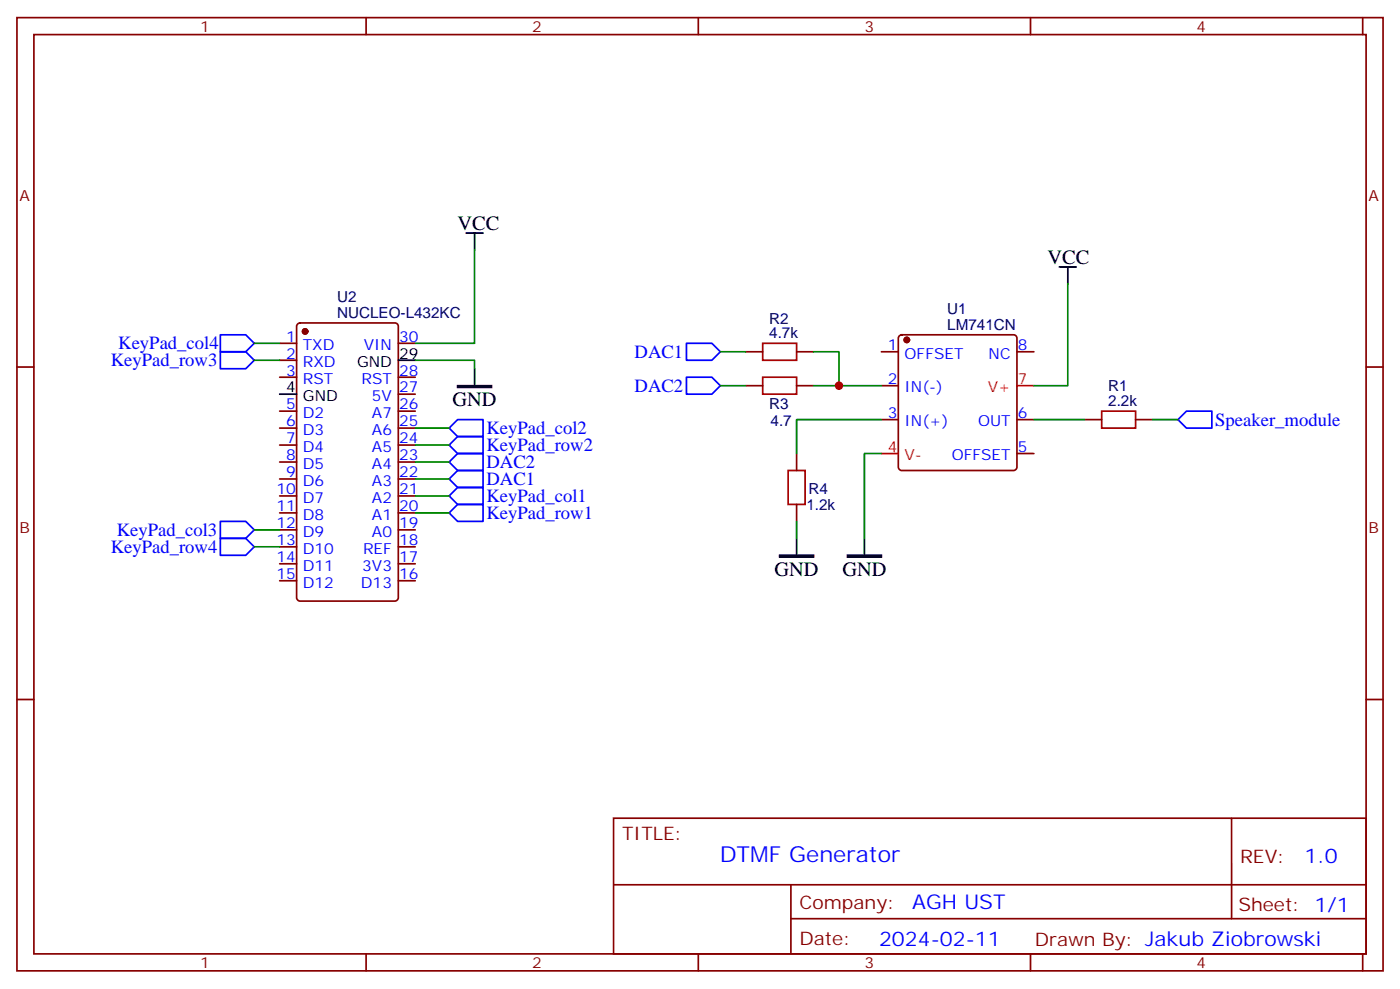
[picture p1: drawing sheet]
<svg xmlns="http://www.w3.org/2000/svg" width="291mm" height="206mm" viewBox="0 0 291 206" stroke-linecap="round" stroke-linejoin="round" font-family="sans-serif">
<g fill="none" stroke="#870000" stroke-width=".35">
<path d="M3.5 3.7h284.4v198.2h-284.4zM7.1 7.2h277.2v191.2h-277.2zM76.2 3.7v3.5M145.3 3.7v3.5M214.5 3.7v3.5M283.6 3.7v3.5M3.5 76.3h3.6M58.2 71.4h3.5M58.2 74.9h3.5M58.2 78.5h3.5M62 67.4l.4-.2h19.8a.71 .71 0 0 1 .7 .7v56.4a.76 .76 0 0 1-.7 .7h-19.8a.76 .76 0 0 1-.7-.7v-56.4zM82.9 71.4h3.5"/>
<path d="M82.9 78.5h3.5M155.2 73.2h3.5M165.8 73.2h3.5M183.4 73.2h3.6M187.2 69.8l.5-.2h23.3a.71 .71 0 0 1 .7 .7v26.9a.76 .76 0 0 1-.7 .7h-23.3a.76 .76 0 0 1-.7-.7v-26.9zM211.7 73.2h3.5M284.3 76.3h3.6M58.2 85.5h3.5M58.2 89h3.5M58.2 92.6h3.5M58.2 96.1h3.5M58.2 99.6h3.5"/>
<path d="M82.9 85.5h3.5M82.9 89h3.5M82.9 92.6h3.5M82.9 96.1h3.5M82.9 99.6h3.5M82.9 82h3.5M155.2 80.2h3.5M165.8 80.2h3.5M165.8 94.3v3.6M183.4 80.2h3.6M183.4 87.3h3.6M211.7 87.3h3.5"/>
<path d="M211.7 94.3h3.5M225.8 87.3h3.5M236.4 87.3h3.5M58.2 103.2h3.5M58.2 106.7h3.5M58.2 110.2h3.5M58.2 113.7h3.5M58.2 117.3h3.5M82.9 103.2h3.5M82.9 106.7h3.5M82.9 110.2h3.5M82.9 113.7h3.5"/>
<path d="M82.9 117.3h3.5M165.8 104.9v3.5M58.2 120.8h3.5M82.9 120.8h3.5M3.5 145.5h3.6M284.3 145.5h3.6M127.7 170.2h156.6v28.2h-156.6zM256.3 170.2v20.9M76.2 198.4v3.5M127.7 184h156.5M145.3 198.4v3.5M164.6 191.1h119.6"/>
<path d="M164.6 184v14.1M214.5 198.4v3.5M283.6 198.4v3.5"/>
</g>
<g fill="#870000" stroke="#870000" stroke-width=".35">
<circle cx="188.7" cy="70.7" r=".53"/>
<circle cx="63.5" cy="68.9" r=".53"/>
</g>
<path d="M183.4 94.3h3.6M211.7 80.2h3.5" fill="none" stroke="#f00" stroke-width=".35"/>
<path d="M158.7 71.4h7.1v3.5h-7.1zM158.7 78.5h7.1v3.5h-7.1zM164 97.9h3.6v7h-3.6zM229.3 85.5h7.1v3.5h-7.1z" fill="none" stroke="#a10000" stroke-width=".35"/>
<path d="M97 48.5h3.5M98.8 48.5v3.5M220.5 55.5h3.5M222.2 55.5v3.6M82.9 74.9h3.5M98.8 76.7v3.5M58.2 82h3.5M165.8 112v3.5M179.9 112v3.5" fill="none" stroke="#000" stroke-width=".35"/>
<path d="M95.2 80.2h7.1v.4h-7.1zM162.3 115.5h7v.4h-7zM176.4 115.5h7v.4h-7z" fill="#000" stroke="#000" stroke-width=".35"/>
<g fill="none" stroke="#008700" stroke-width=".35">
<path d="M98.8 52v19.4h-12.4M222.2 59.1v21.1h-7M52.9 71.4h5.3M52.9 74.9h5.3M86.4 74.9h12.4v1.8M149.9 73.2h5.3M169.3 73.2h5.3v7M86.4 96.1h7.1M86.4 99.6h7.1M86.4 92.6h7.1M86.4 89h7.1M149.9 80.2h5.3"/>
<path d="M169.3 80.2h14.1M183.4 94.3h-3.5v17.7M183.4 87.3h-17.6v7M215.2 87.3h10.6M239.9 87.3h5.3M52.9 110.2h5.3M52.9 113.7h5.3M86.4 106.7h7.1M86.4 103.2h7.1M165.8 108.4v3.6"/>
</g>
<g fill="none" stroke="#00f" stroke-width=".35">
<path d="M45.9 69.6h5.3l1.7 1.8-1.7 1.8h-5.3zM45.9 73.2h5.3l1.7 1.7-1.7 1.8h-5.3zM142.9 71.4h5.3l1.7 1.8-1.7 1.7h-5.3zM142.9 78.5h5.3l1.7 1.7-1.7 1.8h-5.3zM93.5 96.1l1.7-1.8h5.3v3.6h-5.3zM93.5 99.6l1.7-1.7h5.3v3.5h-5.3zM93.5 92.6l1.7-1.8h5.3v3.5h-5.3zM93.5 89l1.7-1.7h5.3v3.5h-5.3zM245.2 87.3l1.7-1.8h5.3v3.5h-5.3zM45.9 108.4h5.3l1.7 1.8-1.7 1.8h-5.3zM45.9 112h5.3l1.7 1.7-1.7 1.8h-5.3zM93.5 106.7l1.7-1.8h5.3v3.5h-5.3z"/>
<path d="M93.5 103.2l1.7-1.8h5.3v3.5h-5.3z"/>
</g>
<circle cx="174.6" cy="80.2" r=".88" fill="#c00"/>
<text font-size="4.6" fill="#00f" x="149.8" y="179.2">DTMF Generator</text>
<g font-size="4.2">
<text x="95.2" y="47.8">VCC</text>
<text x="218" y="54.8">VCC</text>
<text x="94.2" y="84.5">GND</text>
<text x="161.2" y="119.7">GND</text>
<text x="175.3" y="119.7">GND</text>
</g>
<g font-size="4.2" fill="#00f">
<text x="271.5" y="179.4">1.0</text>
<text x="189.9" y="189">AGH UST</text>
<text x="183" y="196.8">2024-02-11</text>
</g>
<g font-size="3.9" fill="#00f">
<text x="23" y="76.2">KeyPad_row3</text>
<text x="24.6" y="72.6">KeyPad_col4</text>
<text x="132.1" y="74.4">DAC1</text>
<text x="132.1" y="81.5">DAC2</text>
<text x="252.9" y="88.5">Speaker_module</text>
<text x="101.2" y="93.9">KeyPad_row2</text>
<text x="101.2" y="90.3">KeyPad_col2</text>
<text x="101.2" y="97.4">DAC2</text>
<text x="101.2" y="100.9">DAC1</text>
<text x="101.2" y="108">KeyPad_row1</text>
<text x="101.2" y="104.5">KeyPad_col1</text>
<text x="24.3" y="111.4">KeyPad_col3</text>
<text x="23" y="115">KeyPad_row4</text>
</g>
<g font-size="3.9" fill="#800">
<text x="129.5" y="174.8">TITLE:</text>
<text x="258.1" y="179.4">REV:</text>
<text x="166.4" y="189">Company:</text>
<text x="257.7" y="189.6">Sheet: 1/1</text>
<text x="166.4" y="196.6">Date:</text>
<text x="215.4" y="196.7">Drawn By: Jakub Ziobrowski</text>
</g>
<g font-size="3.2" fill="#800">
<text x="41.6" y="6.7">1</text>
<text x="110.8" y="6.7">2</text>
<text x="179.9" y="6.7">3</text>
<text x="249.1" y="6.7">4</text>
<text x="4.1" y="41.8">A</text>
<text x="284.9" y="41.8">A</text>
<text x="4.1" y="110.9">B</text>
<text x="284.9" y="110.9">B</text>
<text x="41.6" y="201.4">1</text>
<text x="110.8" y="201.4">2</text>
<text x="179.9" y="201.4">3</text>
<text x="249.1" y="201.4">4</text>
</g>
<g font-size="3.2" fill="#000080">
<text x="70.2" y="62.9">U2</text>
<text x="197.2" y="65.3">U1</text>
<text x="70.2" y="66.1">NUCLEO-L432KC</text>
<text x="160.1" y="70.3">4.7k</text>
<text x="160.1" y="67.3">R2</text>
<text x="197.2" y="68.6">LM741CN</text>
<text x="230.7" y="81.4">R1</text>
<text x="160.1" y="85">R3</text>
<text x="160.4" y="88.5">4.7</text>
<text x="230.7" y="84.5">2.2k</text>
<text x="167.8" y="106.2">1.2k</text>
<text x="168.3" y="102.6">R4</text>
</g>
<g font-size="3.2" fill="#00f">
<text x="59.5" y="71">1</text>
<text x="83.1" y="71">30</text>
<text x="59.5" y="74.6">2</text>
<text x="63" y="72.8">TXD</text>
<text x="63" y="76.3">RXD</text>
<text x="75.7" y="72.8">VIN</text>
<text x="184.8" y="72.8">1</text>
<text x="188.3" y="74.6">OFFSET</text>
<text x="205.8" y="74.6">NC</text>
<text x="211.8" y="72.8">8</text>
<text x="59.5" y="78.1">3</text>
<text x="63" y="79.9">RST</text>
<text x="75.3" y="79.9">RST</text>
<text x="77.4" y="83.4">5V</text>
<text x="83.1" y="81.6">27</text>
<text x="83.1" y="78.1">28</text>
<text x="184.8" y="79.9">2</text>
<text x="188.3" y="81.6">IN(-)</text>
<text x="59.5" y="85.2">5</text>
<text x="59.5" y="88.7">6</text>
<text x="63" y="86.9">D2</text>
<text x="77.4" y="86.9">A7</text>
<text x="83.1" y="88.7">25</text>
<text x="83.1" y="85.2">26</text>
<text x="184.8" y="86.9">3</text>
<text x="188.3" y="88.7">IN(+)</text>
<text x="203.6" y="88.7">OUT</text>
<text x="211.8" y="86.9">6</text>
<text x="59.5" y="92.2">7</text>
<text x="59.5" y="95.7">8</text>
<text x="63" y="90.5">D3</text>
<text x="63" y="94">D4</text>
<text x="77.4" y="94">A5</text>
<text x="77.4" y="90.5">A6</text>
<text x="83.1" y="95.7">23</text>
<text x="83.1" y="92.2">24</text>
<text x="198.1" y="95.7">OFFSET</text>
<text x="211.8" y="94">5</text>
<text x="59.5" y="99.3">9</text>
<text x="63" y="97.5">D5</text>
<text x="63" y="101">D6</text>
<text x="77.4" y="101">A3</text>
<text x="77.4" y="97.5">A4</text>
<text x="83.1" y="99.3">22</text>
<text x="57.5" y="102.8">10</text>
<text x="57.5" y="106.3">11</text>
<text x="63" y="104.6">D7</text>
<text x="77.4" y="104.6">A2</text>
<text x="83.1" y="106.3">20</text>
<text x="83.1" y="102.8">21</text>
<text x="57.5" y="109.9">12</text>
<text x="57.5" y="113.4">13</text>
<text x="63" y="108.1">D8</text>
<text x="63" y="111.6">D9</text>
<text x="77.4" y="111.6">A0</text>
<text x="77.4" y="108.1">A1</text>
<text x="83.1" y="113.4">18</text>
<text x="83.1" y="109.9">19</text>
<text x="57.5" y="116.9">14</text>
<text x="63" y="115.1">D10</text>
<text x="63" y="118.7">D11</text>
<text x="75.4" y="118.7">3V3</text>
<text x="75.6" y="115.1">REF</text>
<text x="83.1" y="116.9">17</text>
<text x="57.5" y="120.4">15</text>
<text x="63" y="122.2">D12</text>
<text x="75.1" y="122.2">D13</text>
<text x="83.1" y="120.4">16</text>
</g>
<g font-size="3.2">
<text x="74.3" y="76.3">GND</text>
<text x="83.1" y="74.6">29</text>
<text x="59.5" y="81.6">4</text>
<text x="63" y="83.4">GND</text>
</g>
<g font-size="3.2" fill="#f00">
<text x="205.6" y="81.6">V+</text>
<text x="211.8" y="79.9">7</text>
<text x="184.8" y="94">4</text>
<text x="188.3" y="95.7">V-</text>
</g>
</svg>
